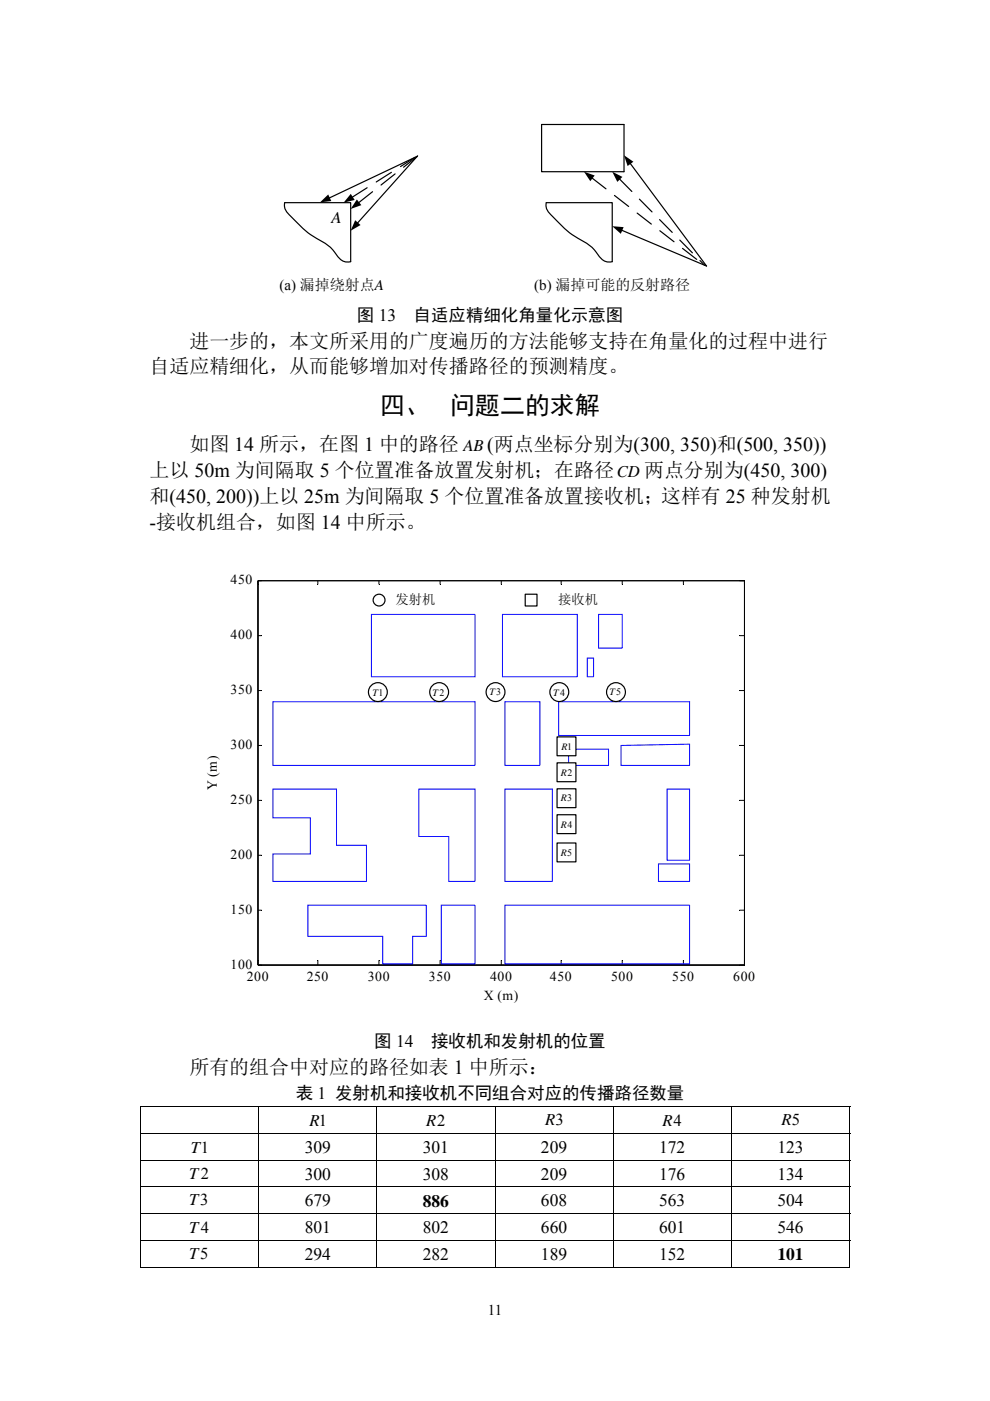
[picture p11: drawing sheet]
<svg xmlns="http://www.w3.org/2000/svg" width="210mm" height="297mm" viewBox="0 0 210 297" stroke-linecap="round" stroke-linejoin="round" font-family="sans-serif">
<path d="M88.5 33.1l-18.7 8.9M88.6 33l-12.8 14.3M114.9 26.4h17.5v10h-17.5zM133.6 34.6l16.3 21.8-18.1-7.6M60.4 43h14v12.5a2.73 2.73 0 0 1-3.1-1.6 9.6 9.6 0 0 0-4.2-3.4 26.5 26.5 0 0 1-6.5-5.9l-.3-1zM115.9 43h14v12.5a2.73 2.73 0 0 1-3.1-1.6 9.6 9.6 0 0 0-4.2-3.4 26.4 26.4 0 0 1-6.5-5.9l-.3-1z" fill="none" stroke="#000" stroke-width=".25"/>
<path d="M123.9 36.4l2.2 .8-.9 1.2zM129.9 36.4l2.1 1.1-1.1 1.1zM132.4 32.9l1.9 1.4-1.2 .9zM67.9 42.9l1.7-1.7 .7 1.4zM74.4 41.1l.8 1.3-2.3 .6zM75.3 46.7l1.2 1-2.1 1.2zM75.7 42.3l.9 1.2-2.2 .8zM129.9 48l2.4 .2-.6 1.4z" fill="#000"/>
<path d="M125.5 37.7l23.8 18.5M131.3 37.9l18.2 18.3M74.7 41.8l13.3-8.4M76 43l12.4-9.8" fill="none" stroke="#000" stroke-width=".25" stroke-dasharray="3.8 2.3"/>
<path d="M54.7 123.1h103.2v81.5h-103.2z" fill="#fff"/>
<path d="M54.7 123.1h103.2v81.5h-103.2z" fill="none" stroke="#fff" stroke-width=".21"/>
<g fill="none" stroke="#000" stroke-width=".21">
<path d="M54.7 123.1h103.2v81.5h-103.2zM54.7 134.8h.8M67.4 123.1v.8M80.4 123.1v.8M93.3 123.1v.8M106.3 123.1v.8M119 123.1v.8M132 123.1v.8M144.9 123.1v.8M156.8 134.8h1.1M54.7 158.1h.8M54.7 146.4h.8"/>
<path d="M156.8 158.1h1.1M156.8 146.4h1.1M54.7 169.7h.8M156.8 169.7h1.1M54.7 193h.8M54.7 181.3h.8M156.8 193h1.1M156.8 181.3h1.1M67.4 203.6v1M80.4 203.6v1M93.3 203.6v1M106.3 203.6v1"/>
<path d="M119 203.6v1M132 203.6v1M144.9 203.6v1"/>
</g>
<g fill="none" stroke="#00f" stroke-width=".21">
<path d="M78.8 130.3h22v13.2h-22zM106.6 130.3h15.8v13.2h-15.8zM124.6 139.5h1.3v4h-1.3zM127 130.3h5v7.1h-5zM57.9 148.8h42.9v13.5h-42.9zM107.1 148.8h7.4v13.5h-7.4zM118.5 148.8h27.8v7.1h-27.8zM120.6 158.8h8.5v3.5h-8.5zM131.7 158.1l14.6-.3v4.5h-14.6zM57.9 167.3h13.5v11.9h6.3v7.7h-19.8v-5.8h7.9v-7.7h-7.9zM88.8 167.3h12v19.6h-5.6v-9.5h-6.4zM107.1 167.3h10.1v19.6h-10.1z"/>
<path d="M141.5 167.3h4.8v15.1h-4.8zM65.3 191.9h25.1v6.6h-2.9v5.8h-6.3v-5.8h-15.9zM93.6 191.9h7.2v12.4h-7.2zM107.1 191.9h39.2v12.4h-39.2zM139.7 183.2h6.6v3.7h-6.6z"/>
</g>
<circle cx="93.1" cy="146.7" r="2" fill="#fff"/>
<circle cx="93.1" cy="146.7" r="2" fill="none" stroke="#000" stroke-width=".25"/>
<path d="M118.2 156.2h4v4h-4z" fill="#fff"/>
<path d="M118.2 156.2h4v4h-4z" fill="none" stroke="#000" stroke-width=".25"/>
<path d="M118.2 178.7h4v4h-4z" fill="#fff"/>
<path d="M118.2 178.7h4v4h-4z" fill="none" stroke="#000" stroke-width=".25"/>
<path d="M118.2 172.7h4v4h-4z" fill="#fff"/>
<path d="M118.2 172.7h4v4h-4z" fill="none" stroke="#000" stroke-width=".25"/>
<path d="M118.2 167.2h4v4h-4z" fill="#fff"/>
<path d="M118.2 167.2h4v4h-4z" fill="none" stroke="#000" stroke-width=".25"/>
<path d="M118.2 161.7h4v4h-4z" fill="#fff"/>
<path d="M118.2 161.7h4v4h-4z" fill="none" stroke="#000" stroke-width=".25"/>
<circle cx="80.4" cy="127.2" r="1.25" fill="#fff"/>
<circle cx="80.4" cy="127.2" r="1.25" fill="none" stroke="#000" stroke-width=".25"/>
<path d="M111.4 126h2.5v2.5h-2.5z" fill="#fff"/>
<path d="M111.4 126h2.5v2.5h-2.5z" fill="none" stroke="#000" stroke-width=".25"/>
<circle cx="130.6" cy="146.7" r="2" fill="#fff"/>
<circle cx="130.6" cy="146.7" r="2" fill="none" stroke="#000" stroke-width=".25"/>
<circle cx="118.6" cy="146.7" r="2" fill="#fff"/>
<circle cx="118.6" cy="146.7" r="2" fill="none" stroke="#000" stroke-width=".25"/>
<circle cx="105.1" cy="146.7" r="2" fill="#fff"/>
<circle cx="105.1" cy="146.7" r="2" fill="none" stroke="#000" stroke-width=".25"/>
<circle cx="80.2" cy="146.7" r="2" fill="#fff"/>
<circle cx="80.2" cy="146.7" r="2" fill="none" stroke="#000" stroke-width=".25"/>
<path d="M29.7 234.5h.2v.2h-.2zM180.1 234.5h.2v.2h-.2zM180.1 268.6h.2v.2h-.2z" fill="#000"/>
<g fill="none" stroke="#000" stroke-width=".21">
<path d="M29.7 234.6h150.6M29.8 234.7v5.5M54.9 234.7v5.5M79.9 234.7v5.5M105 234.7v5.5M130.1 234.7v5.5M155.2 234.7v5.5M180.2 234.7v5.5M29.7 240.3h150.6M29.7 246h150.6M29.7 251.7h150.6M29.7 257.3h150.6"/>
<path d="M29.8 240.4v5.5M29.8 246.1v5.5M29.8 251.7v5.5M29.8 257.4v5.5M54.9 240.4v5.5M54.9 246.1v5.5M54.9 251.7v5.5M54.9 257.4v5.5M79.9 240.4v5.5M79.9 246.1v5.5M79.9 251.7v5.5M79.9 257.4v5.5"/>
<path d="M105 240.4v5.5M105 246.1v5.5M105 251.7v5.5M105 257.4v5.5M130.1 240.4v5.5M130.1 246.1v5.5M130.1 251.7v5.5M130.1 257.4v5.5M155.2 240.4v5.5M155.2 246.1v5.5M155.2 251.7v5.5M155.2 257.4v5.5"/>
<path d="M180.2 240.4v5.5M180.2 246.1v5.5M180.2 251.7v5.5M180.2 257.4v5.5M29.7 263h150.6M29.7 268.7h25.1M29.8 263.1v5.7M54.9 263.1v5.7M54.9 268.7h24.9M79.9 263.1v5.7M80 268.7h24.9M105 263.1v5.7"/>
<path d="M105.1 268.7h24.9M130.1 263.1v5.7M130.2 268.7h24.9M155.2 263.1v5.7M155.2 268.7h24.9M180.2 263.1v5.7"/>
</g>
<g font-size="5.3">
<text x="80.7" y="87.8">四、</text>
<text x="95.5" y="87.8">问题二的求解</text>
</g>
<g font-size="4.2">
<text x="40.2" y="73.7">进一步的，本文所采用的广度遍历的方法能够支持在角量化的过程中进行</text>
<text x="31.7" y="79.2">自适应精细化，从而能够增加对传播路径的预测精度。</text>
<text x="40.2" y="95.7">如图 14 所示，在图 1 中的路径</text>
<text x="103.3" y="95.7">(两点坐标分别为(300, 350)和(500, 350))</text>
<text x="31.7" y="101.2">上以 50m 为间隔取 5 个位置准备放置发射机；在路径</text>
<text x="136.6" y="101.2">两点分别为(450, 300)</text>
<text x="31.7" y="106.7">和(450, 200))上以 25m 为间隔取 5 个位置准备放置接收机；这样有 25 种发射机</text>
<text x="31.7" y="112.2">-接收机组合，如图 14 中所示。</text>
<text x="40.2" y="227.8">所有的组合中对应的路径如表 1 中所示：</text>
</g>
<g font-size="3.7">
<text x="75.7" y="68">图 13</text>
<text x="87.7" y="68">自适应精细化角量化示意图</text>
<text x="79.4" y="222.1">图 14</text>
<text x="91.4" y="222.1">接收机和发射机的位置</text>
<text x="62.7" y="233.1">表 1 发射机和接收机不同组合对应的传播路径数量</text>
<text x="64.6" y="244.5">309</text>
<text x="89.7" y="244.5">301</text>
<text x="114.7" y="244.5">209</text>
<text x="139.8" y="244.5">172</text>
<text x="164.9" y="244.5">123</text>
<text x="64.6" y="250.1">300</text>
<text x="89.7" y="250.1">308</text>
<text x="114.7" y="250.1">209</text>
<text x="139.8" y="250.1">176</text>
<text x="164.9" y="250.1">134</text>
<text x="64.6" y="255.8">679</text>
<text x="89.7" y="255.8">886</text>
<text x="114.7" y="255.8">608</text>
<text x="139.8" y="255.8">563</text>
<text x="164.9" y="255.8">504</text>
<text x="64.6" y="261.5">801</text>
<text x="89.7" y="261.5">802</text>
<text x="114.7" y="261.5">660</text>
<text x="139.8" y="261.5">601</text>
<text x="164.9" y="261.5">546</text>
<text x="64.6" y="267.2">294</text>
<text x="89.7" y="267.2">282</text>
<text x="114.7" y="267.2">189</text>
<text x="139.8" y="267.2">152</text>
<text x="164.9" y="267.2">101</text>
</g>
<g font-size="3.5">
<text x="70.3" y="47.2">A</text>
<text x="98.3" y="95.7">AB</text>
<text x="130.8" y="101.2">CD</text>
<text x="65.7" y="238.7">R1</text>
<text x="90.4" y="238.7">R2</text>
<text x="115.6" y="238.5">R3</text>
<text x="140.5" y="238.7">R4</text>
<text x="165.8" y="238.5">R5</text>
<text x="40.4" y="244.4">T1</text>
<text x="40.1" y="250">T2</text>
<text x="40.1" y="255.5">T3</text>
<text x="40.1" y="261.4">T4</text>
<text x="40.1" y="266.9">T5</text>
</g>
<g font-size="3.2">
<text x="59.3" y="61.4">(a) 漏掉绕射点A</text>
<text x="113.3" y="61.4">(b) 漏掉可能的反射路径</text>
<text x="103.5" y="278.7">11</text>
</g>
<g font-size="2.9">
<text x="48.9" y="123.9">450</text>
<text x="48.9" y="135.5">400</text>
<text x="48.9" y="147.2">350</text>
<text x="48.9" y="158.8">300</text>
<text x="46" y="167.6" transform="rotate(-90 46 167.6)">Y (m)</text>
<text x="48.9" y="170.5">250</text>
<text x="48.9" y="182.1">200</text>
<text x="48.9" y="193.7">150</text>
<text x="48.9" y="205.4">100</text>
<text x="52.3" y="208">200</text>
<text x="65" y="208">250</text>
<text x="78" y="208">300</text>
<text x="91" y="208">350</text>
<text x="103.9" y="208">400</text>
<text x="116.6" y="208">450</text>
<text x="129.6" y="208">500</text>
<text x="142.6" y="208">550</text>
<text x="155.5" y="208">600</text>
<text x="102.6" y="212">X (m)</text>
</g>
<g font-size="2.8">
<text x="83.9" y="128.1">发射机</text>
<text x="118.4" y="128.1">接收机</text>
</g>
<g font-size="2.1">
<text x="79" y="147.5">T1</text>
<text x="91.7" y="147.6">T2</text>
<text x="103.8" y="147.4">T3</text>
<text x="117.3" y="147.6">T4</text>
<text x="129.3" y="147.4">T5</text>
<text x="119.1" y="159.1">R1</text>
<text x="119" y="164.6">R2</text>
<text x="119" y="169.9">R3</text>
<text x="119" y="175.6">R4</text>
<text x="119" y="181.4">R5</text>
</g>
</svg>
